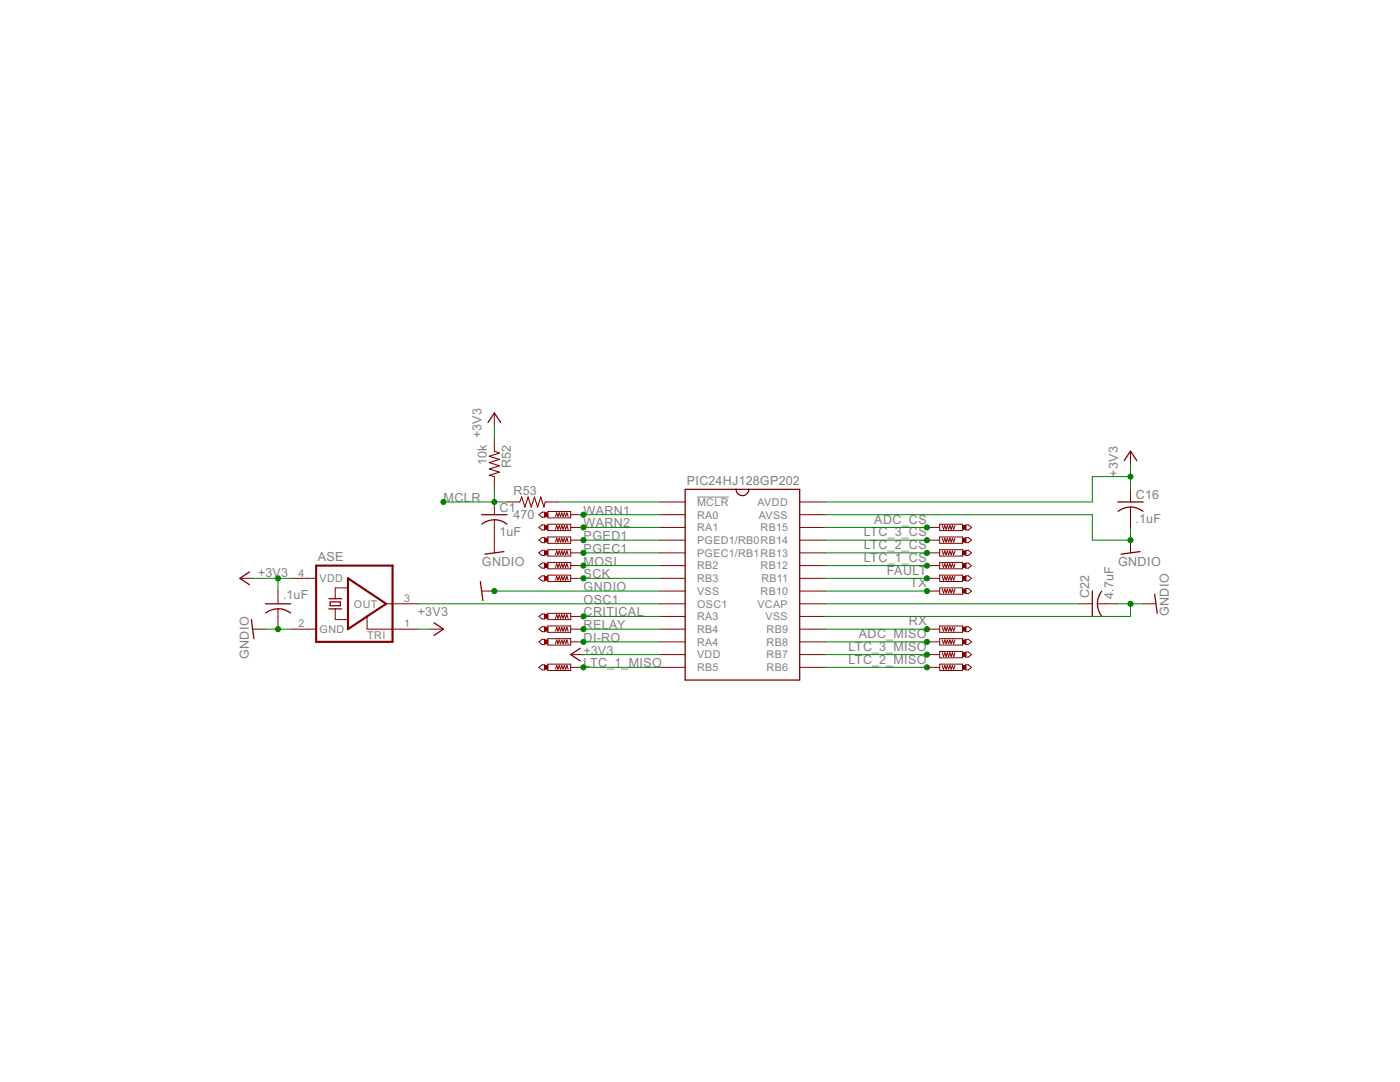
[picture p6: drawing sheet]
<svg xmlns="http://www.w3.org/2000/svg" width="279mm" height="216mm" viewBox="0 0 279 216" stroke-linecap="round" stroke-linejoin="round" font-family="sans-serif">
<path d="M139.1 99.2h6.4" fill="none" stroke="#808080" stroke-width=".2"/>
<g fill="none" stroke="#800000" stroke-width=".2">
<path d="M98.7 82.4v2.5M98.7 87.5v2.5M98.7 95.1v2.5M225.6 90v2.6M225.6 97.6v2.6M47.9 115.4h2.5M55.5 117.9v2.6M58 115.4h5.1M69.4 117.3h-2.5v2.2M96.1 117.9h2.6M98.7 100.2v2.5M98.7 103.7v6.6"/>
<path d="M101.2 100.2h2.5M107.5 102.7l.7-.5h.5v1h-.5zM107.5 105.2l.7-.5h.5v1h-.5zM107.5 107.8l.7-.5h.5v1h-.5zM107.5 110.3l.7-.5h.5v1h-.5zM107.5 112.9l.7-.5h.5v1h-.5zM107.5 115.4l.7-.5h.5v1h-.5zM108.8 100.2h2.6M109.3 102.1h4.6v1.2h-4.6zM109.3 104.6h4.6v1.3h-4.6zM109.3 107.1h4.6v1.3h-4.6zM109.3 109.7h4.6v1.3h-4.6z"/>
<path d="M109.3 112.2h4.6v1.3h-4.6zM109.3 114.8h4.6v1.2h-4.6zM110.8 103.1l.3-.8 .3 .8 .2-.8 .3 .8 .2-.8 .3 .8 .2-.8 .3 .8 .2-.8 .3 .8M110.8 105.6l.3-.7 .3 .7 .2-.7 .3 .7 .2-.7 .3 .7 .2-.7 .3 .7 .2-.7 .3 .7M110.8 108.2l.3-.8 .3 .8 .2-.8 .3 .8 .2-.8 .3 .8 .2-.8 .3 .8 .2-.8 .3 .8M110.8 110.7l.3-.8 .3 .8 .2-.8 .3 .8 .2-.8 .3 .8 .2-.8 .3 .8 .2-.8 .3 .8M110.8 113.2l.3-.7 .3 .7 .2-.7 .3 .7 .2-.7 .3 .7 .2-.7 .3 .7 .2-.7 .3 .7M110.8 115.8l.3-.8 .3 .8 .2-.8 .3 .8 .2-.8 .3 .8 .2-.8 .3 .8 .2-.8 .3 .8M113.9 102.7h2.5M113.9 105.2h2.5M113.9 107.8h2.5M113.9 110.3h2.5"/>
<path d="M113.9 112.9h2.5M113.9 115.4h2.5M131.7 100.2h5M131.7 102.7h5M131.7 105.2h5M131.7 107.8h5M131.7 110.3h5M131.7 112.9h5M131.7 115.4h5M131.7 117.9h5M159.6 100.2h5.1M159.6 102.7h5.1"/>
<path d="M159.6 105.2h5.1M159.6 107.8h5.1M159.6 110.3h5.1M159.6 112.9h5.1M159.6 115.4h5.1M159.6 117.9h5.1M185 105.2h2.5M185 107.8h2.5M185 110.3h2.5M185 112.9h2.5M185 115.4h2.5M185 117.9h2.5"/>
<path d="M187.5 117.3h4.6v1.3h-4.6zM187.5 104.6h4.6v1.3h-4.6zM187.5 107.1h4.6v1.3h-4.6zM187.5 109.7h4.6v1.3h-4.6zM187.5 112.2h4.6v1.3h-4.6zM187.5 114.8h4.6v1.2h-4.6zM188 117.6l.3 .7 .3-.7 .2 .7 .3-.7 .2 .7 .3-.7 .2 .7 .3-.7 .2 .7 .3-.7M188 115l.3 .8 .3-.8 .2 .8 .3-.8 .2 .8 .3-.8 .2 .8 .3-.8 .2 .8 .3-.8M188 112.5l.3 .7 .3-.7 .2 .7 .3-.7 .2 .7 .3-.7 .2 .7 .3-.7 .2 .7 .3-.7M188 109.9l.3 .8 .3-.8 .2 .8 .3-.8 .2 .8 .3-.8 .2 .8 .3-.8 .2 .8 .3-.8M188 107.4l.3 .8 .3-.8 .2 .8 .3-.8 .2 .8 .3-.8 .2 .8 .3-.8 .2 .8 .3-.8M188 104.9l.3 .7 .3-.7 .2 .7 .3-.7 .2 .7 .3-.7 .2 .7 .3-.7 .2 .7 .3-.7"/>
<path d="M192.7 104.7h.6l.6 .5-.6 .5h-.6zM192.7 107.3h.6l.6 .5-.6 .5h-.6zM192.7 109.8h.6l.6 .5-.6 .5h-.6zM192.7 112.4h.6l.6 .5-.6 .5h-.6zM192.7 114.9h.6l.6 .5-.6 .5h-.6zM192.7 117.4h.6l.6 .5-.6 .5h-.6zM225.6 101.2v4M225.6 107.8v2.5M50.4 125.5h2.6M55.5 121.5v4M58 125.5h5.1M66.9 121.5v2.1h2.5"/>
<path d="M73.3 123v2.5h10.1M77.1 120.5h6.3M86 125.5h2.5M107.5 123l.7-.5h.5v1h-.5zM107.5 125.5l.7-.5h.5v1h-.5zM107.5 128.1l.7-.5h.5v1h-.5zM107.5 133.2l.7-.5h.5v1h-.5zM109.3 122.4h4.6v1.2h-4.6zM109.3 124.9h4.6v1.3h-4.6zM109.3 127.4h4.6v1.3h-4.6zM109.3 132.5h4.6v1.3h-4.6zM110.8 123.4l.3-.8 .3 .8 .2-.8 .3 .8 .2-.8 .3 .8 .2-.8 .3 .8 .2-.8 .3 .8"/>
<path d="M110.8 125.9l.3-.7 .3 .7 .2-.7 .3 .7 .2-.7 .3 .7 .2-.7 .3 .7 .2-.7 .3 .7M110.8 128.5l.3-.8 .3 .8 .2-.8 .3 .8 .2-.8 .3 .8 .2-.8 .3 .8 .2-.8 .3 .8M110.8 133.5l.3-.7 .3 .7 .2-.7 .3 .7 .2-.7 .3 .7 .2-.7 .3 .7 .2-.7 .3 .7M113.9 123h2.5M113.9 125.5h2.5M113.9 128.1h2.5M113.9 130.6h2.5M113.9 133.2h2.5M131.7 120.5h5M131.7 123h5M131.7 125.5h5M131.7 128.1h5"/>
<path d="M131.7 130.6h5M131.7 133.2h5M159.6 120.5h5.1M159.6 123h5.1M159.6 125.5h5.1M159.6 128.1h5.1M159.6 130.6h5.1M159.6 133.2h5.1M185 125.5h2.5M185 128.1h2.5M185 130.6h2.5M185 133.2h2.5"/>
<path d="M187.5 124.9h4.6v1.3h-4.6zM187.5 127.4h4.6v1.3h-4.6zM187.5 132.5h4.6v1.3h-4.6zM187.5 130h4.6v1.3h-4.6zM188 132.8l.3 .7 .3-.7 .2 .7 .3-.7 .2 .7 .3-.7 .2 .7 .3-.7 .2 .7 .3-.7M188 130.2l.3 .8 .3-.8 .2 .8 .3-.8 .2 .8 .3-.8 .2 .8 .3-.8 .2 .8 .3-.8M188 127.7l.3 .8 .3-.8 .2 .8 .3-.8 .2 .8 .3-.8 .2 .8 .3-.8 .2 .8 .3-.8M188 125.2l.3 .7 .3-.7 .2 .7 .3-.7 .2 .7 .3-.7 .2 .7 .3-.7 .2 .7 .3-.7M192.7 125h.6l.6 .5-.6 .5h-.6zM192.7 127.6h.6l.6 .5-.6 .5h-.6zM192.7 132.7h.6l.6 .5-.6 .5h-.6zM192.7 130.1h.6l.6 .5-.6 .5h-.6z"/>
<path d="M215.5 120.5h2.5M219 120.5h4.1M228.2 120.5h2.5"/>
</g>
<g fill="none" stroke="#800000" stroke-width=".25">
<path d="M97.4 84.3l1.3-1.9 1.2 1.9M136.7 97.6h22.9v38.1h-22.9zM146.9 97.6a1.27 1.27 0 0 0 1.3 1.3 1.27 1.27 0 0 0 1.2-1.3M224.3 91.9l1.3-1.9 1.3 1.9M49.8 114.1l-1.9 1.3 1.9 1.3M65.6 119.5h2.6M95.9 116l.5 3.8M96.1 102.7h5.1M96.2 104.6a4.1 4.1 0 0 1 5 0M100.6 110.1l-3.8 .5M218 117.9v5.1M219.9 118a4 4 0 0 0 0 4.9"/>
<path d="M223.1 100.2h5.1M223.2 102a4 4 0 0 1 4.9 0M227.5 110.1l-3.8 .5M230.4 118.6l.5 3.8M50.2 123.6l.5 3.8M53 120.5h5M53 122.3a4 4 0 0 1 5 0M65.6 121.5h2.6M65.9 120.1h2v.8h-2zM86.6 124.3l1.9 1.2-1.9 1.3M115.8 129.3l-1.9 1.3 1.9 1.3"/>
</g>
<path d="M98.7 90l1 .4-2.1 .6 2.1 .7-2.1 .6 2.1 .6-2.1 .7 2.1 .6-2.1 .6 1.1 .3M103.7 100.2l.4-1 .7 2 .6-2 .6 2 .7-2 .6 2 .6-2 .7 2 .2-1" fill="none" stroke="#800000" stroke-width=".21"/>
<path d="M63.1 112.9h15.2v15.2h-15.2zM69.4 115.4l7.7 5.1-7.7 5z" fill="none" stroke="#800000" stroke-width=".42"/>
<g fill="#800000" stroke="#800000" stroke-width=".2">
<path d="M108.7 102.3h.6v.8h-.6z"/>
<path d="M108.7 104.9h.6v.7h-.6z"/>
<path d="M108.7 107.4h.6v.8h-.6z"/>
<path d="M108.7 109.9h.6v.8h-.6z"/>
<path d="M108.7 112.5h.6v.7h-.6z"/>
<path d="M108.7 115h.6v.8h-.6z"/>
<path d="M108.7 122.6h.6v.8h-.6z"/>
<path d="M108.7 125.2h.6v.7h-.6z"/>
<path d="M108.7 127.7h.6v.8h-.6z"/>
<path d="M108.7 132.8h.6v.7h-.6z"/>
<path d="M192.1 132.8h.6v.7h-.6z"/>
<path d="M192.1 130.2h.6v.8h-.6z"/>
<path d="M192.1 127.7h.6v.8h-.6z"/>
<path d="M192.1 125.2h.6v.7h-.6z"/>
<path d="M192.1 117.6h.6v.7h-.6z"/>
<path d="M192.1 115h.6v.8h-.6z"/>
<path d="M192.1 112.5h.6v.7h-.6z"/>
<path d="M192.1 109.9h.6v.8h-.6z"/>
<path d="M192.1 107.4h.6v.8h-.6z"/>
<path d="M192.1 104.9h.6v.7h-.6z"/>
</g>
<g fill="none" stroke="#008000" stroke-width=".2">
<path d="M98.7 84.9v2.6M98.7 97.6v2.6M225.6 92.6v5M225.6 95.1h-7.6v5.1h-53.3M50.4 115.4h7.6M55.5 115.4v2.5M88.5 100.2h12.7M98.7 117.9h33M111.4 100.2h20.3M116.4 107.8h15.3M116.4 102.7h15.3M116.4 115.4h15.3"/>
<path d="M116.4 110.3h15.3M116.4 105.2h15.3M116.4 112.9h15.3M164.7 102.7h53.3v5.1h7.6v-2.6M164.7 107.8h20.3M164.7 117.9h20.3M164.7 115.4h20.3M164.7 110.3h20.3M164.7 105.2h20.3M164.7 112.9h20.3M53 125.5h5M83.4 120.5h48.3"/>
<path d="M83.4 125.5h2.6M116.4 123h15.3M116.4 125.5h15.3M116.4 130.6h15.3M116.4 128.1h15.3M116.4 133.2h15.3M164.7 120.5h50.8M164.7 125.5h20.3M164.7 130.6h20.3M164.7 128.1h20.3M164.7 133.2h20.3M223.1 120.5h5.1"/>
<path d="M225.6 120.5v2.5h-60.9"/>
</g>
<g fill="#008000" stroke="#008000" stroke-width=".2">
<circle cx="225.6" cy="120.5" r=".51"/>
<circle cx="225.6" cy="107.8" r=".51"/>
<circle cx="55.5" cy="125.5" r=".51"/>
<circle cx="98.7" cy="117.9" r=".51"/>
<circle cx="225.6" cy="95.1" r=".51"/>
<circle cx="55.5" cy="115.4" r=".51"/>
<circle cx="116.4" cy="107.8" r=".51"/>
<circle cx="98.7" cy="100.2" r=".51"/>
<circle cx="88.5" cy="100.2" r=".51"/>
<circle cx="116.4" cy="110.3" r=".51"/>
<circle cx="185" cy="105.2" r=".51"/>
<circle cx="185" cy="107.8" r=".51"/>
<circle cx="185" cy="110.3" r=".51"/>
<circle cx="116.4" cy="112.9" r=".51"/>
<circle cx="116.4" cy="115.4" r=".51"/>
<circle cx="116.4" cy="125.5" r=".51"/>
<circle cx="116.4" cy="102.7" r=".51"/>
<circle cx="116.4" cy="105.2" r=".51"/>
<circle cx="116.4" cy="123" r=".51"/>
<circle cx="116.4" cy="128.1" r=".51"/>
<circle cx="116.4" cy="133.2" r=".51"/>
<circle cx="185" cy="133.2" r=".51"/>
<circle cx="185" cy="130.6" r=".51"/>
<circle cx="185" cy="128.1" r=".51"/>
<circle cx="185" cy="125.5" r=".51"/>
<circle cx="185" cy="117.9" r=".51"/>
<circle cx="185" cy="115.4" r=".51"/>
<circle cx="185" cy="112.9" r=".51"/>
</g>
<g font-size="2.8" fill="#808080">
<text x="96.1" y="87.5" transform="rotate(-90 96.1 87.5)">+3V3</text>
<text x="97.1" y="92.8" transform="rotate(-90 97.1 92.8)">10k</text>
<text x="101.9" y="93.4" transform="rotate(-90 101.9 93.4)">R52</text>
<text x="223.1" y="95.1" transform="rotate(-90 223.1 95.1)">+3V3</text>
<text x="88.5" y="100.2">MCLR</text>
<text x="102.5" y="98.7">R53</text>
<text x="137" y="96.9">PIC24HJ128GP202</text>
<text x="226.7" y="99.5">C16</text>
<text x="99.7" y="106.9">1uF</text>
<text x="99.7" y="102.1">C1</text>
<text x="102.5" y="103.5">470</text>
<text x="116.5" y="107.8">PGED1</text>
<text x="116.5" y="102.7">WARN1</text>
<text x="116.5" y="105.2">WARN2</text>
<text x="172.4" y="107">LTC_3_CS</text>
<text x="174.5" y="104.5">ADC_CS</text>
<text x="226.6" y="104.4">.1uF</text>
<text x="63.4" y="111.8">ASE</text>
<text x="96.2" y="112.9">GNDIO</text>
<text x="116.5" y="110.3">PGEC1</text>
<text x="116.5" y="112.9">MOSI</text>
<text x="172.4" y="109.6">LTC_2_CS</text>
<text x="172.4" y="112.1">LTC_1_CS</text>
<text x="223.1" y="112.9">GNDIO</text>
<text x="51.5" y="115.1">+3V3</text>
<text x="56.5" y="119.6">.1uF</text>
<text x="116.5" y="117.9">GNDIO</text>
<text x="116.5" y="115.4">SCK</text>
<text x="177" y="114.6">FAULT</text>
<text x="181.7" y="117.2">TX</text>
<text x="217.4" y="119.4" transform="rotate(-90 217.4 119.4)">C22</text>
<text x="222.2" y="119.5" transform="rotate(-90 222.2 119.5)">4.7uF</text>
<text x="83.4" y="123">+3V3</text>
<text x="116.5" y="120.5">OSC1</text>
<text x="116.5" y="125.5">RELAY</text>
<text x="116.5" y="123">CRITICAL</text>
<text x="181.4" y="124.8">RX</text>
<text x="233.2" y="123" transform="rotate(-90 233.2 123)">GNDIO</text>
<text x="49.6" y="131.6" transform="rotate(-90 49.6 131.6)">GNDIO</text>
<text x="116.4" y="130.6">+3V3</text>
<text x="116.5" y="128.1">DI-RO</text>
<text x="169.3" y="129.9">LTC_3_MISO</text>
<text x="171.4" y="127.3">ADC_MISO</text>
<text x="116.5" y="133.2">LTC_1_MISO</text>
<text x="169.3" y="132.4">LTC_2_MISO</text>
</g>
<g font-size="2.4" fill="#808080">
<text x="139.1" y="100.9">MCLR</text>
<text x="151.2" y="100.9">AVDD</text>
<text x="139.1" y="103.5">RA0</text>
<text x="139.1" y="106">RA1</text>
<text x="151.5" y="103.5">AVSS</text>
<text x="151.8" y="106">RB15</text>
<text x="139.1" y="108.5">PGED1/RB0RB14</text>
<text x="139.1" y="111.1">PGEC1/RB1RB13</text>
<text x="139.1" y="113.6">RB2</text>
<text x="151.8" y="113.6">RB12</text>
<text x="59.6" y="115">4</text>
<text x="63.8" y="116.2">VDD</text>
<text x="139.1" y="116.2">RB3</text>
<text x="139.1" y="118.7">VSS</text>
<text x="151.8" y="118.7">RB10</text>
<text x="151.9" y="116.2">RB11</text>
<text x="59.6" y="125.2">2</text>
<text x="70.6" y="121.2">OUT</text>
<text x="80.7" y="120.1">3</text>
<text x="80.7" y="125.2">1</text>
<text x="139.1" y="121.2">OSC1</text>
<text x="139.1" y="123.8">RA3</text>
<text x="151.2" y="121.2">VCAP</text>
<text x="152.8" y="123.8">VSS</text>
<text x="63.8" y="126.3">GND</text>
<text x="73.3" y="127.6">TRI</text>
<text x="139.1" y="126.3">RB4</text>
<text x="139.1" y="128.8">RA4</text>
<text x="139.1" y="131.4">VDD</text>
<text x="153" y="131.4">RB7</text>
<text x="153" y="128.8">RB8</text>
<text x="153" y="126.3">RB9</text>
<text x="139.1" y="133.9">RB5</text>
<text x="153" y="133.9">RB6</text>
</g>
</svg>
